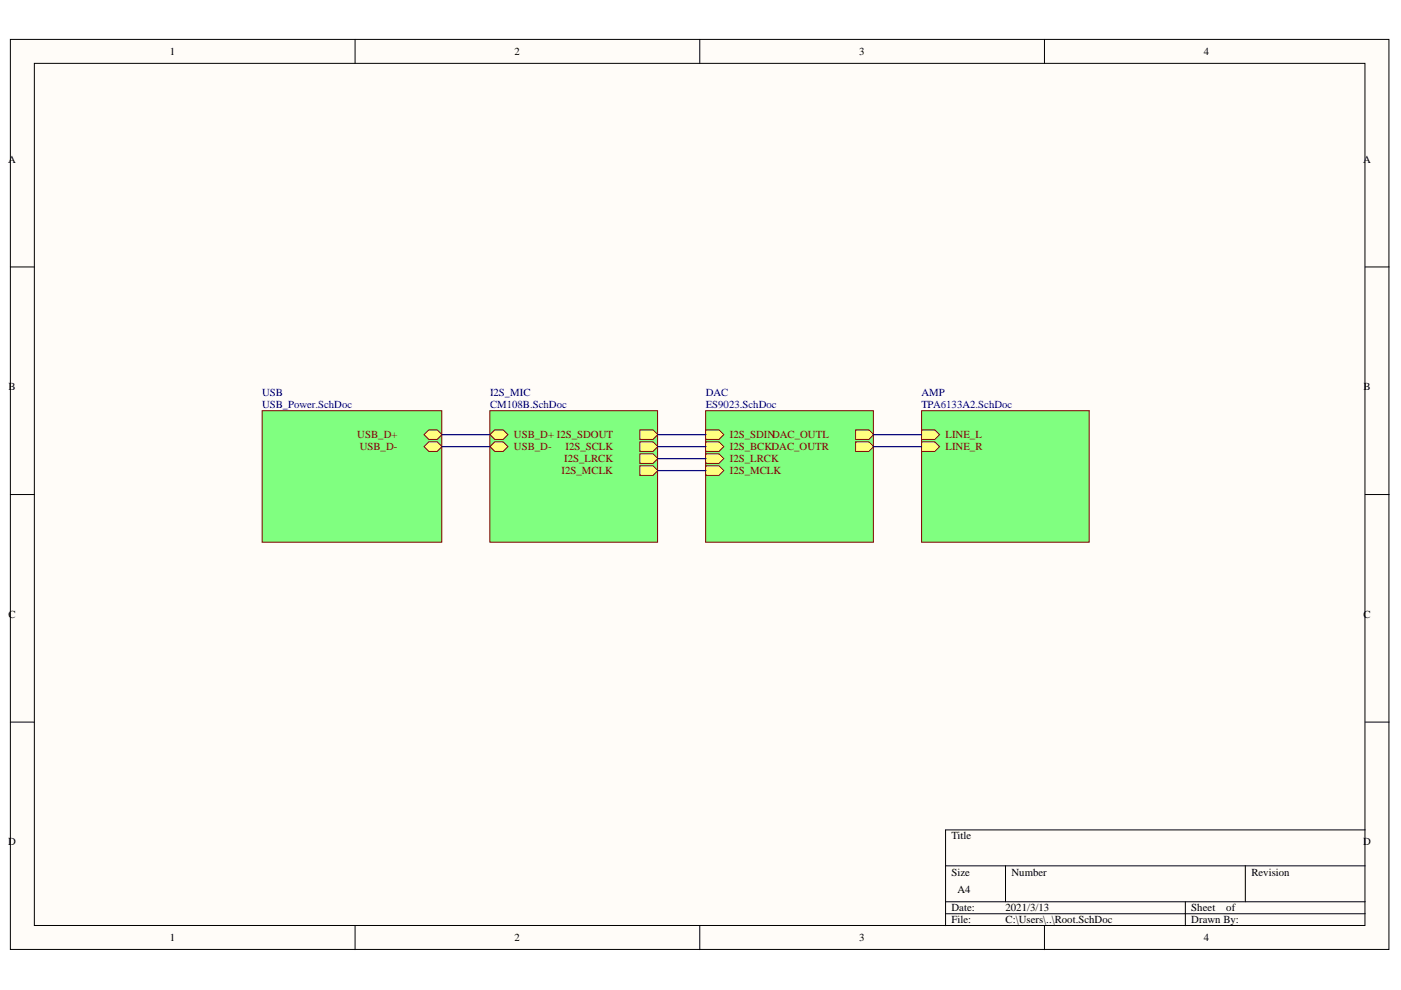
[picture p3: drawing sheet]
<svg xmlns="http://www.w3.org/2000/svg" width="297mm" height="210mm" viewBox="0 0 297 210" stroke-linecap="round" stroke-linejoin="round" font-family="sans-serif">
<g fill="#fffcf8" stroke="#000" stroke-width=".21">
<path d="M2.2 8.4h292.3v192.9h-292.3z"/>
<path d="M7.3 13.4h282.1v182.8h-282.1z"/>
</g>
<g fill="none" stroke="#000" stroke-width=".21">
<path d="M75.3 8.4v5M148.4 8.4v5M221.4 8.4v5M2.2 56.6h5.1M289.4 56.6h5.1M2.2 104.9h5.1M289.4 104.9h5.1M2.2 153.1h5.1M289.4 153.1h5.1M289.4 176h-88.9v20.3M75.3 196.3v5.1M148.4 196.3v5.1"/>
<path d="M200.5 183.6h88.9M200.5 191.2h88.9M200.5 193.7h88.9M213.2 183.6v7.6M221.4 196.3v5.1M251.3 191.2v5.1M264 183.6v7.6"/>
</g>
<path d="M55.6 87.1h38.1v27.9h-38.1z" fill="#80ff80" stroke="#800000" stroke-width=".21"/>
<path d="M89.9 94.7l1-1h1.8l1 1-1 1h-1.8z" fill-rule="evenodd" fill="#ffff80"/>
<path d="M89.9 94.7l1-1h1.8l1 1-1 1h-1.8z" fill="none" stroke="#800000" stroke-width=".21"/>
<path d="M89.9 92.2l1-1.1h1.8l1 1.1-1 1h-1.8z" fill-rule="evenodd" fill="#ffff80"/>
<path d="M89.9 92.2l1-1.1h1.8l1 1.1-1 1h-1.8z" fill="none" stroke="#800000" stroke-width=".21"/>
<path d="M103.9 87.1h35.5v27.9h-35.5z" fill="#80ff80" stroke="#800000" stroke-width=".21"/>
<path d="M103.9 94.7l1-1h1.8l1 1-1 1h-1.8z" fill-rule="evenodd" fill="#ffff80"/>
<path d="M103.9 94.7l1-1h1.8l1 1-1 1h-1.8z" fill="none" stroke="#800000" stroke-width=".21"/>
<path d="M135.7 91.1h2.8l1 1.1-1 1h-2.8z" fill-rule="evenodd" fill="#ffff80"/>
<path d="M135.7 91.1h2.8l1 1.1-1 1h-2.8z" fill="none" stroke="#800000" stroke-width=".21"/>
<path d="M103.9 92.2l1-1.1h1.8l1 1.1-1 1h-1.8z" fill-rule="evenodd" fill="#ffff80"/>
<path d="M103.9 92.2l1-1.1h1.8l1 1.1-1 1h-1.8z" fill="none" stroke="#800000" stroke-width=".21"/>
<path d="M135.7 98.8h2.8l1 1-1 1h-2.8z" fill-rule="evenodd" fill="#ffff80"/>
<path d="M135.7 98.8h2.8l1 1-1 1h-2.8z" fill="none" stroke="#800000" stroke-width=".21"/>
<path d="M135.7 96.2h2.8l1 1-1 1.1h-2.8z" fill-rule="evenodd" fill="#ffff80"/>
<path d="M135.7 96.2h2.8l1 1-1 1.1h-2.8z" fill="none" stroke="#800000" stroke-width=".21"/>
<path d="M135.7 93.7h2.8l1 1-1 1h-2.8z" fill-rule="evenodd" fill="#ffff80"/>
<path d="M135.7 93.7h2.8l1 1-1 1h-2.8z" fill="none" stroke="#800000" stroke-width=".21"/>
<path d="M195.4 87.1h35.5v27.9h-35.5z" fill="#80ff80" stroke="#800000" stroke-width=".21"/>
<path d="M195.4 93.7h2.8l1 1-1 1h-2.8z" fill-rule="evenodd" fill="#ffff80"/>
<path d="M195.4 93.7h2.8l1 1-1 1h-2.8z" fill="none" stroke="#800000" stroke-width=".21"/>
<path d="M195.4 91.1h2.8l1 1.1-1 1h-2.8z" fill-rule="evenodd" fill="#ffff80"/>
<path d="M195.4 91.1h2.8l1 1.1-1 1h-2.8z" fill="none" stroke="#800000" stroke-width=".21"/>
<path d="M149.6 87.1h35.6v27.9h-35.6z" fill="#80ff80" stroke="#800000" stroke-width=".21"/>
<path d="M149.6 98.8h2.8l1 1-1 1h-2.8z" fill-rule="evenodd" fill="#ffff80"/>
<path d="M149.6 98.8h2.8l1 1-1 1h-2.8z" fill="none" stroke="#800000" stroke-width=".21"/>
<path d="M149.6 96.2h2.8l1 1-1 1.1h-2.8z" fill-rule="evenodd" fill="#ffff80"/>
<path d="M149.6 96.2h2.8l1 1-1 1.1h-2.8z" fill="none" stroke="#800000" stroke-width=".21"/>
<path d="M181.4 91.1h2.8l1 1.1-1 1h-2.8z" fill-rule="evenodd" fill="#ffff80"/>
<path d="M181.4 91.1h2.8l1 1.1-1 1h-2.8z" fill="none" stroke="#800000" stroke-width=".21"/>
<path d="M181.4 93.7h2.8l1 1-1 1h-2.8z" fill-rule="evenodd" fill="#ffff80"/>
<path d="M181.4 93.7h2.8l1 1-1 1h-2.8z" fill="none" stroke="#800000" stroke-width=".21"/>
<path d="M149.6 91.1h2.8l1 1.1-1 1h-2.8z" fill-rule="evenodd" fill="#ffff80"/>
<path d="M149.6 91.1h2.8l1 1.1-1 1h-2.8z" fill="none" stroke="#800000" stroke-width=".21"/>
<path d="M149.6 93.7h2.8l1 1-1 1h-2.8z" fill-rule="evenodd" fill="#ffff80"/>
<path d="M149.6 93.7h2.8l1 1-1 1h-2.8z" fill="none" stroke="#800000" stroke-width=".21"/>
<path d="M93.7 92.2h10.2M93.7 94.7h10.2M139.5 92.2h10.1M139.5 94.7h10.1M139.5 97.2h10.1M139.5 99.8h10.1M185.2 92.2h10.2M185.2 94.7h10.2" fill="none" stroke="#000080" stroke-width=".25"/>
<g font-size="2.3">
<text x="36" y="11.7">1</text>
<text x="109.1" y="11.7">2</text>
<text x="182.2" y="11.7">3</text>
<text x="255.2" y="11.7">4</text>
<text x="1.7" y="34.5">A</text>
<text x="289" y="34.5">A</text>
<text x="1.8" y="82.8">B</text>
<text x="289.1" y="82.8">B</text>
<text x="1.8" y="131">C</text>
<text x="289.1" y="131">C</text>
<text x="1.7" y="179.3">D</text>
<text x="201.7" y="178">Title</text>
<text x="289" y="179.3">D</text>
<text x="201.7" y="185.6">Size</text>
<text x="214.5" y="185.6">Number</text>
<text x="265.3" y="185.6">Revision</text>
<text x="203" y="189.4">A4</text>
<text x="201.7" y="193.2">Date:</text>
<text x="201.7" y="195.8">File:</text>
<text x="213.2" y="193.2">2021/3/13</text>
<text x="213.2" y="195.8">C:\Users\..\Root.SchDoc</text>
<text x="252.6" y="193.2">Sheet</text>
<text x="252.6" y="195.8">Drawn By:</text>
<text x="260" y="193.2">of</text>
<text x="36" y="199.6">1</text>
<text x="109.1" y="199.6">2</text>
<text x="182.2" y="199.6">3</text>
<text x="255.2" y="199.6">4</text>
</g>
<g font-size="2.3" fill="#000080">
<text x="55.6" y="84.1">USB</text>
<text x="55.6" y="86.6">USB_Power.SchDoc</text>
<text x="103.9" y="84.1">I2S_MIC</text>
<text x="103.9" y="86.6">CM108B.SchDoc</text>
<text x="149.6" y="84.1">DAC</text>
<text x="149.6" y="86.6">ES9023.SchDoc</text>
<text x="195.4" y="84.1">AMP</text>
<text x="195.4" y="86.6">TPA6133A2.SchDoc</text>
</g>
<g font-size="2.3" fill="#800000">
<text x="75.8" y="92.9">USB_D+</text>
<text x="76.3" y="95.5">USB_D-</text>
<text x="109" y="95.5">USB_D-</text>
<text x="109" y="92.9">USB_D+ I2S_SDOUT</text>
<text x="119.9" y="95.5">I2S_SCLK</text>
<text x="154.7" y="92.9">I2S_SDINDAC_OUTL</text>
<text x="154.7" y="95.5">I2S_BCKDAC_OUTR</text>
<text x="200.5" y="95.5">LINE_R</text>
<text x="200.5" y="92.9">LINE_L</text>
<text x="119.1" y="100.5">I2S_MCLK</text>
<text x="119.6" y="98">I2S_LRCK</text>
<text x="154.7" y="100.5">I2S_MCLK</text>
<text x="154.7" y="98">I2S_LRCK</text>
</g>
</svg>
